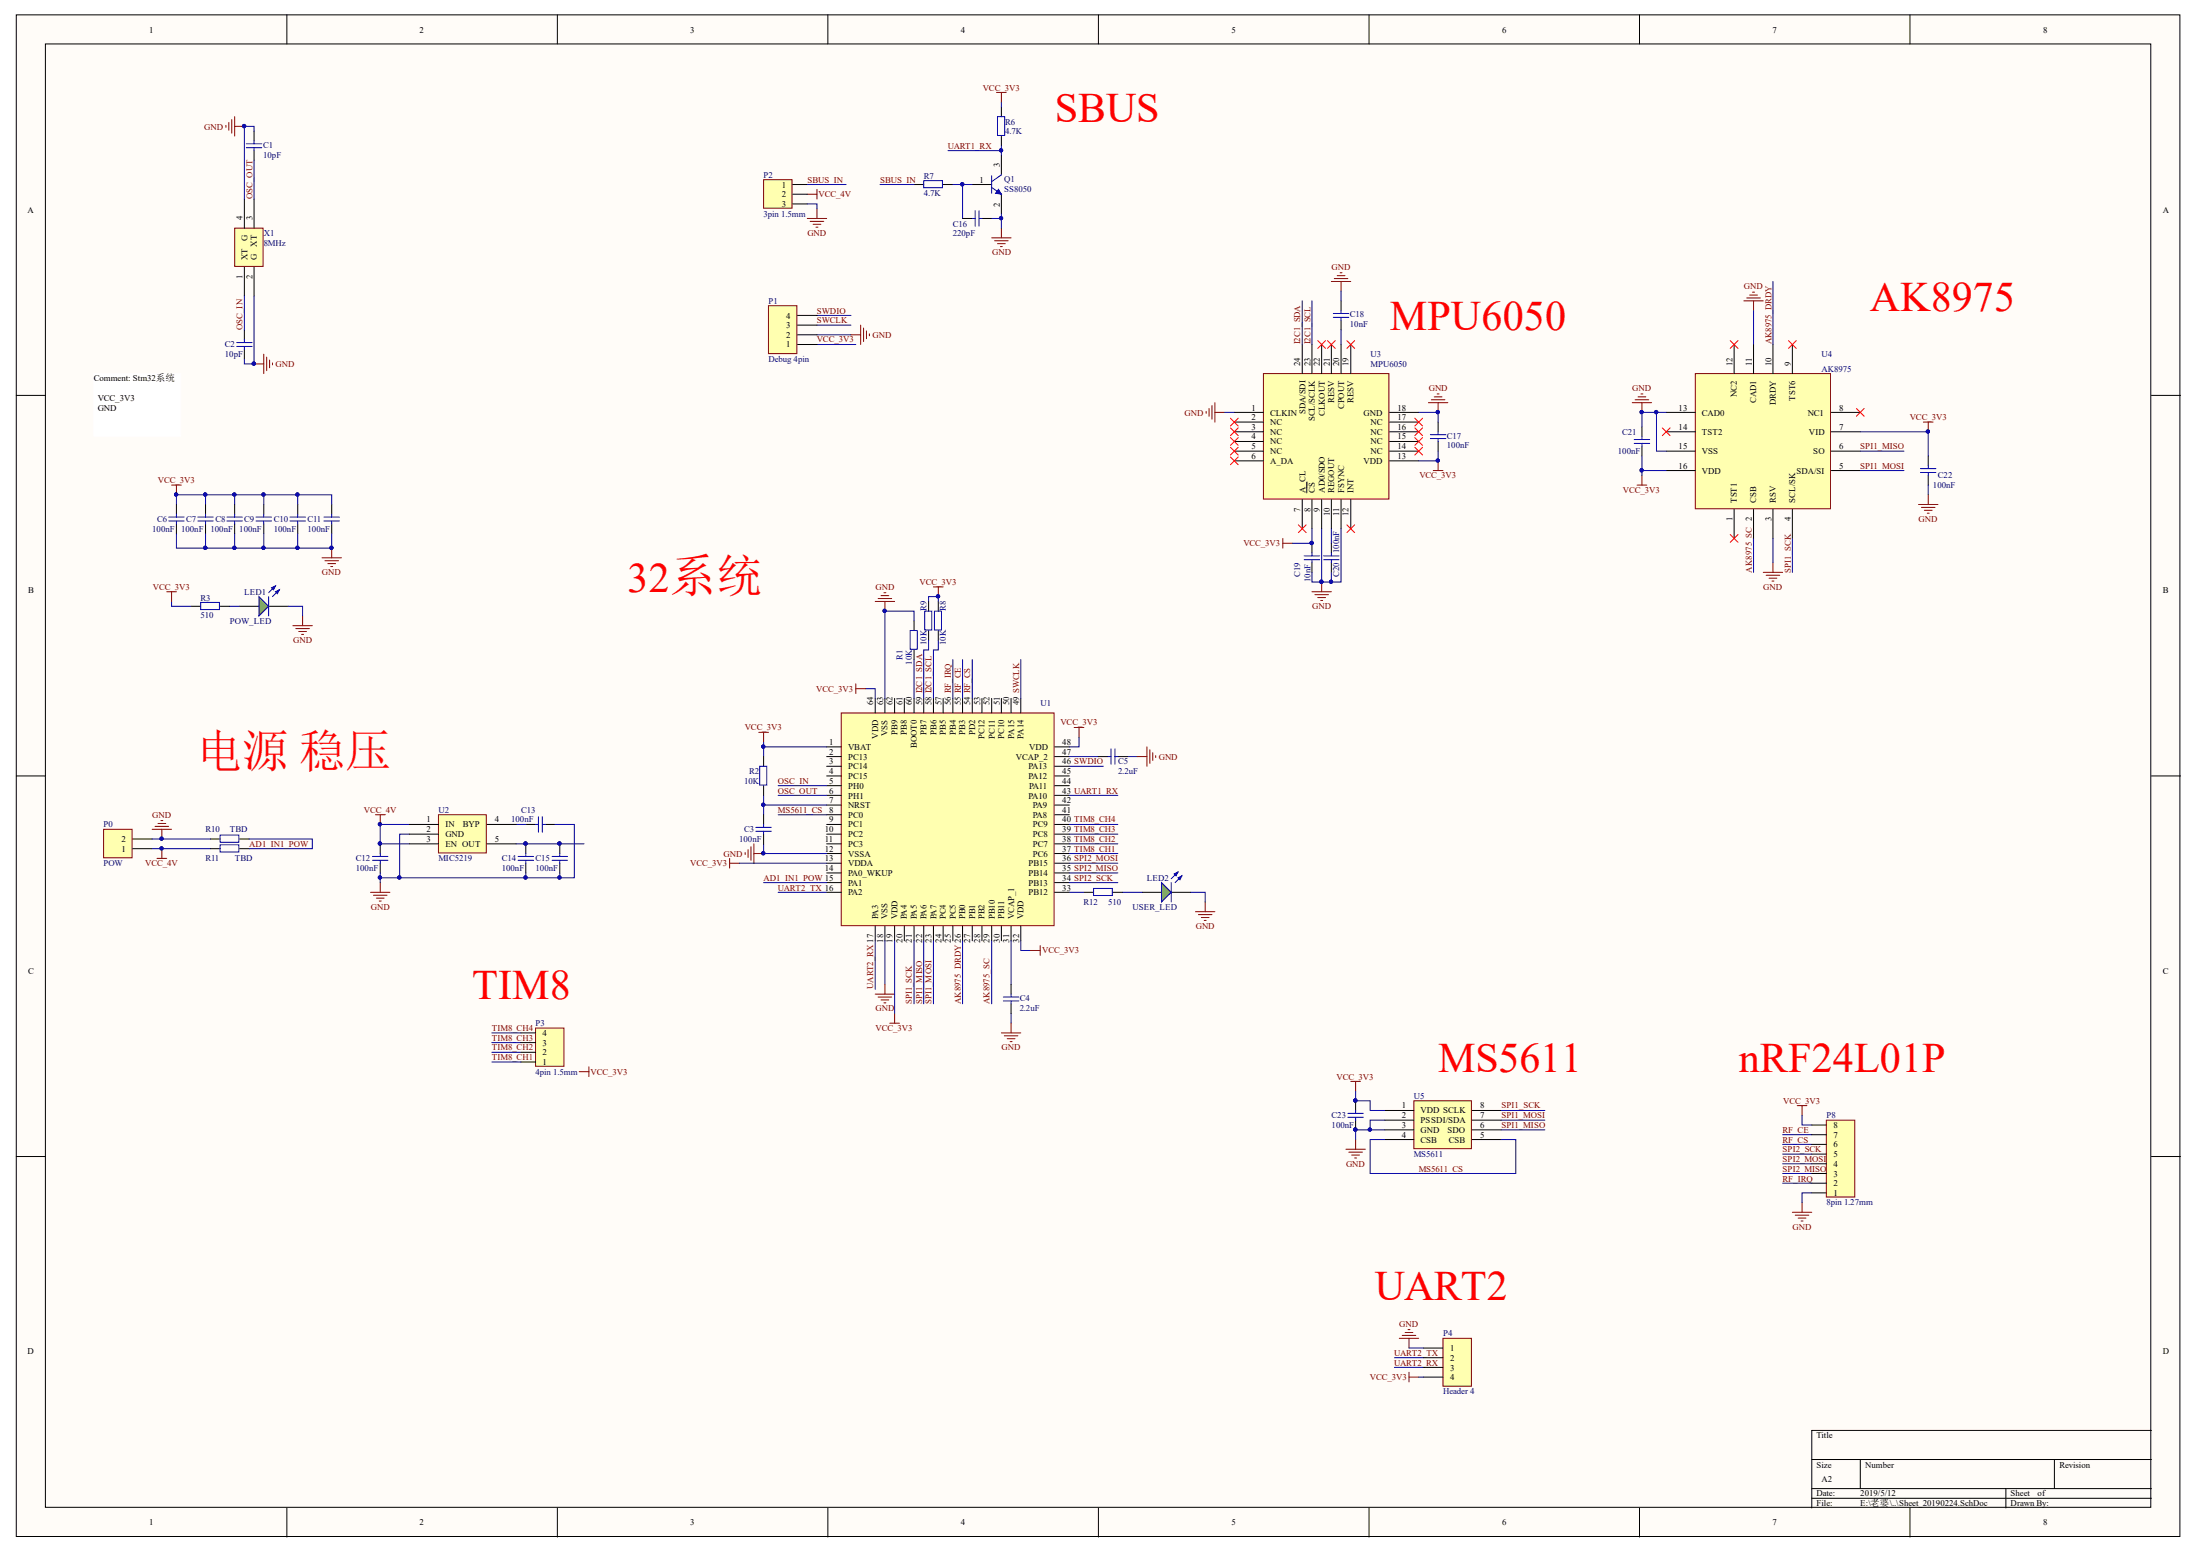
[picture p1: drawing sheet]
# Altium project FlightController.PrjPcb
1 sheet, 48 parts. Net scope: global (net labels, ports and power ports of the same name join across sheets).
Board file: PCB1.PcbDoc

## Sheet Sheet_20190224.SchDoc
size A2

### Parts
C1  10pF  [0402 C]
C2  10pF  [0402 C]
C3  100nF  [0402 C]
C4  2.2uF  [0603 C]
C5  2.2uF  [0603 C]
C6  100nF  [0402 C]
C7  100nF  [0402 C]
C8  100nF  [0402 C]
C9  100nF  [0402 C]
C10  100nF  [0402 C]
C11  100nF  [0402 C]
C12  100nF  [0402 C]
C13  100nF  [0402 C]
C14  100nF  [0402 C]
C15  100nF  [0402 C]
C16  220pF  [0402 C]
C17  100nF  [0402 C]
C18  10nF  [0402 C]
C19  10nF  [0402 C]
C20  100nF  [0402 C]
C21  100nF  [0402 C]
C22  100nF  [0402 C]
C23  100nF  [0402 C]
LED1  POW_LED  [0603 LED]
LED2  USER_LED  [0603 LED]
P0  POW  [HDR1X2]
P1  Debug 4pin  [GH-1.25 4pin]
P2  3pin 1.5mm  [3pin 1.5mm]
P3  4pin 1.5mm  [4pin 1.5mm]
P4  Header 4  [HDR1X4]
P8  8pin 1.27mm  [8pin 1.27mm]
Q1  SS8050  [SOT-23 3pin]
R1  10K  [0402 R]
R2  10K  [0402 R]
R3  510  [0402 R]
R6  4.7K  [0402 R]
R7  4.7K  [0402 R]
R8  10K  [0402 R]
R9  10K  [0402 R]
R10  TBD  [0402 R]
R11  TBD  [0402 R]
R12  510  [0402 R]
U1  STM32F407VET6_64  [LQFP 64pin]  (value not drawn)
U2  MIC5219  [SOT-23 5pin]
U3  MPU6050  [QFN 24pin]
U4  AK8975  [AK8975]
U5  MS5611  [MS5611]
X1  8MHz  [XTAL_3225 4pin]

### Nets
GND: C1.2 C2.1 C3.1 C4.1 C5.1 C6.1 C7.1 C8.1 C9.1 C10.1 C11.1 C12.1 C13.1 C14.1 C15.1 C16.1 C17.1 C18.1 C19.2 C20.2 C21.1 C22.2 C23.1 LED1.K LED2.K P0.2 P1.2 P2.3 P4.1 P8.1 Q1.2(E) R1.2 R10.1 U1.12(VSSA) U1.18(VSS) U1.63(VSS) U2.2(GND) U3.1(CLKIN) U3.9(AD0/SDO) U3.11(FSYNC) U3.18(GND) U4.3(RSV) U4.11(CAD1) U4.13(CAD0) U4.15(VSS) U5.2(PS) U5.3(GND) X1.2(G) X1.4(G)
VCC_3V3: C6.2 C7.2 C8.2 C9.2 C10.2 C11.2 C17.2 C19.1 C21.2 C22.1 C23.2 P1.1 P4.4 P8.8 R2.2 R3.2 R6.1 R8.1 R9.1 U1.1(VBAT) U1.13(VDDA) U1.19(VDD) U1.32(VDD) U1.48(VDD) U1.64(VDD) U3.8(~{CS}) U3.13(VDD) U4.7(VID) U4.16(VDD) U5.1(VDD)
VCC_4V: C12.2 P0.1 P2.2 R11.1 U2.1(IN) U2.3(EN)
AD1_IN1_POW: R10.2 R11.2 U1.15(PA1)
AK8975_DRDY: U1.26(PB0) U4.10(DRDY)
AK8975_SC: U1.29(PB10) U4.2(CSB)
I2C1_SCL: R8.2 U1.58(PB6) U3.23(SCL/SCLK)
I2C1_SDA: R9.2 U1.59(PB7) U3.24(SDA/SDI)
MS5611_CS: U1.8(PC0) U5.4(CSB) U5.5(CSB)
OSC_IN: C2.2 U1.5(PH0) X1.1(XT)
OSC_OUT: C1.1 U1.6(PH1) X1.3(XT)
RF_CE: P8.7 U1.55(PB3)
RF_CS: P8.6 U1.54(PD2)
RF_IRQ: P8.2 U1.56(PB4)
SBUS_IN: P2.1 R7.2
SPI1_MISO: U1.22(PA6) U4.6(SO) U5.6(SDO)
SPI1_MOSI: U1.23(PA7) U4.5(SDA/SI) U5.7(SDI/SDA)
SPI1_SCK: U1.21(PA5) U4.4(SCL/SK) U5.8(SCLK)
SPI2_MISO: P8.3 U1.35(PB14)
SPI2_MOSI: P8.4 U1.36(PB15)
SPI2_SCK: P8.5 U1.34(PB13)
SWCLK: P1.3 U1.49(PA14)
SWDIO: P1.4 U1.46(PA13)
TIM8_CH1: P3.1 U1.37(PC6)
TIM8_CH2: P3.2 U1.38(PC7)
TIM8_CH3: P3.3 U1.39(PC8)
TIM8_CH4: P3.4 U1.40(PC9)
UART1_RX: Q1.3(C) R6.2 U1.43(PA10)
UART2_RX: P4.3 U1.17(PA3)
UART2_TX: P4.2 U1.16(PA2)
NetC3_2: C3.2 R2.1 U1.7(NRST)
NetC4_2: C4.2 U1.31(VCAP_1)
NetC5_2: C5.2 U1.47(VCAP_2)
NetC13_2: C13.2 U2.4(BYP)
NetC14_2: C14.2 C15.2 U2.5(OUT)
NetC16_2: C16.2 Q1.1(B) R7.1
NetC18_2: C18.2 U3.20(CPOUT)
NetC20_1: C20.1 U3.10(REGOUT)
NetLED1_A: LED1.A R3.1
NetLED2_A: LED2.A R12.2
NetR1_1: R1.1 U1.60(BOOT0)
NetR12_1: R12.1 U1.33(PB12)

Not connected (* = marked no-connect by the designer): U1 2(PC13) 3(PC14) 4(PC15) 9(PC1) 10(PC2) 11(PC3) 14(PA0_WKUP) 20(PA4) 24(PC4) 25(PC5) 27(PB1) 28(PB2) 30(PB11) 41(PA8) 42(PA9) 44(PA11) 45(PA12) 50(PA15) 51(PC10) 52(PC11) 53(PC12) 57(PB5) 61(PB8) 62(PB9); U3 2(NC)* 3(NC)* 4(NC)* 5(NC)* 6(A_DA)* 7(A_CL)* 12(INT)* 14(NC)* 15(NC)* 16(NC)* 17(NC)* 19(RESV)* 21(RESV)* 22(CLKOUT)*; U4 1(TST1)* 8(NC1)* 9(TST6)* 12(NC2)* 14(TST2)*

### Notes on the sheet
- SBUS
- MPU6050
- AK8975
- Comment: Stm32系统
  VCC_3V3
  GND
- 32系统
- 电源 稳压
- (near P3) TIM8
- (near U5) MS5611
- nRF24L01P
- UART2
- Labels drawn without touching a wire or pin: VCC_3V3
